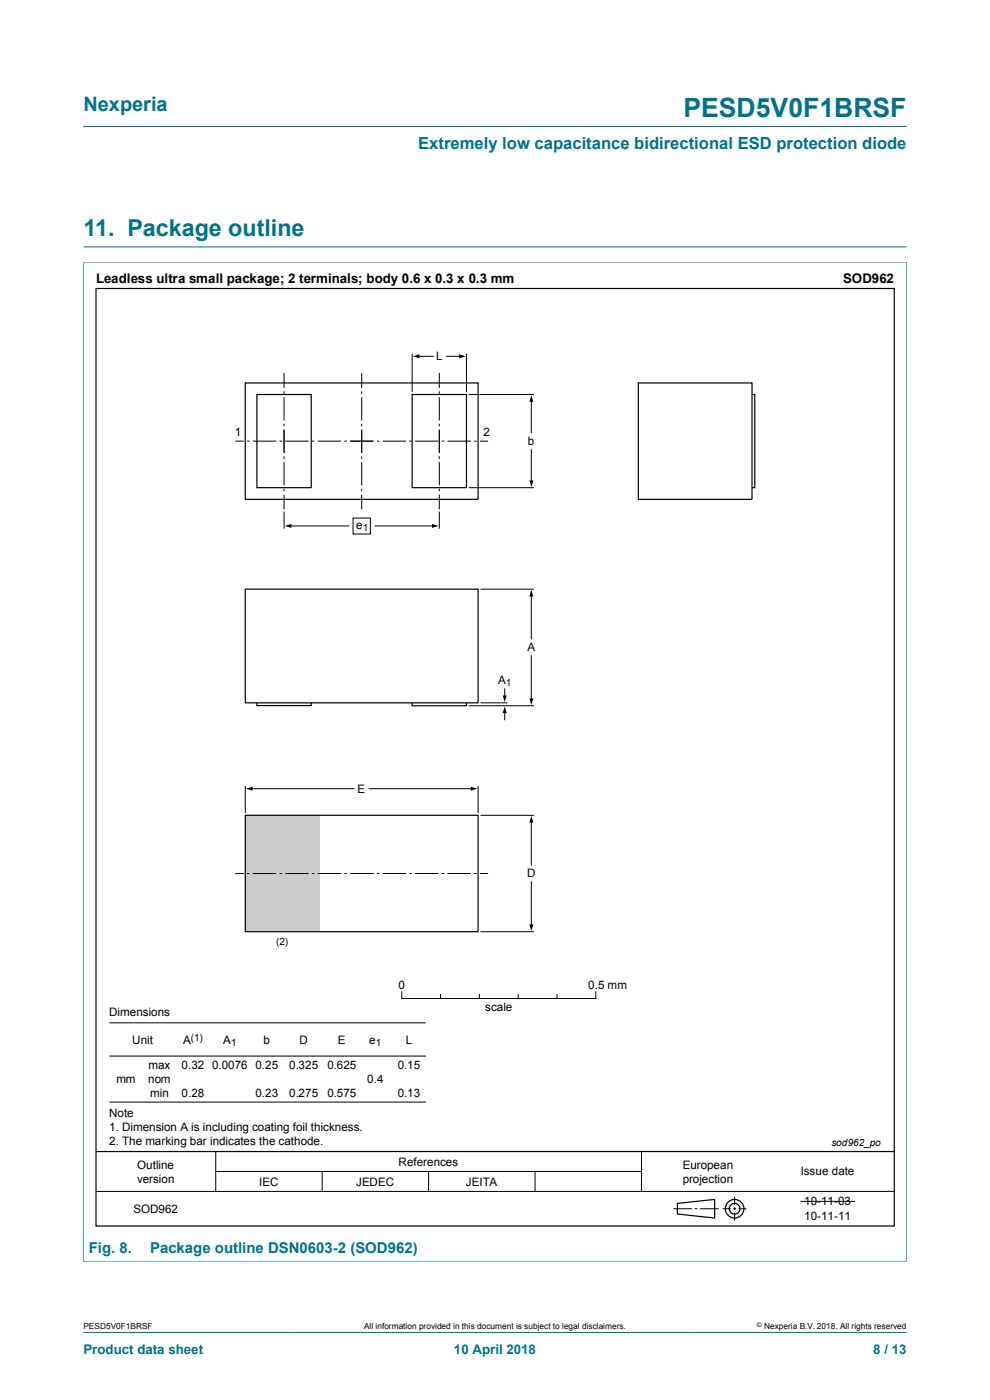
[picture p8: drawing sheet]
<svg xmlns="http://www.w3.org/2000/svg" width="210mm" height="297mm" viewBox="0 0 210 297" stroke-linecap="round" stroke-linejoin="round" font-family="sans-serif">
<path d="M17.7 26.8h174.6M17.6 55.6h174.8M17.7 55.6v212.1M17.7 52.4h174.6M192.3 55.6v212.1M17.6 267.7h174.8" fill="none" stroke="#007088" stroke-width=".21"/>
<g fill="none" stroke="#000" stroke-width=".21">
<path d="M101.9 125h11.4M112.7 126.3v9.2M112.7 139.1v9.3M99.4 149.7h13.9M101.9 149.1h5.7M107.1 146.1v1.7M107.1 151v1.7M23.2 217h67.1M85.2 210.4v1.4h41.2v-1.4M93.5 211v.8M101.7 211v.8M109.9 211v.8"/>
<path d="M118.1 211v.8M23.2 224h67.1M23.2 233.8h67.1M20.4 252.8h169.3M45.8 244.3v8.5M45.8 248.5h90.3M68.3 248.5v4.3M90.9 248.5v4.3M113.5 248.5v4.3M136.1 244.3v8.5M142.8 256.4h4M147.4 256.4h.5"/>
<path d="M148.5 256.4h3.9M153.3 256.4h1.7M155.5 256.4h.6M155.8 253.9v1.7M155.8 256.1v.6M155.8 257.3v1.7M156.7 256.4h1.7M169.8 254.9h11.6"/>
</g>
<g fill="none" stroke="#000" stroke-width=".25">
<path d="M20.4 61.2h169.3v198.9h-169.3zM135.4 81.2h24.1v24.7h-24.1zM159.5 83.7h.6v19.8h-.6M52 125h49.4v24.1h-49.4zM54.5 149.1v.6h11.5v-.6M87.4 149.1v.6h11.5v-.6M20.4 244.3h169.3M143.7 255.3l7.9-.8v3.9l-7.9-.8z"/>
<circle cx="155.8" cy="256.4" r="1.13"/>
<circle cx="155.8" cy="256.4" r="1.97"/>
</g>
<path d="M112.7 125.1l.4 1.4h-.8zM107.1 149.9l.4 1.4h-.9zM106.6 147.5h.9l-.4 1.5zM112.3 148.2h.8l-.4 1.4z" fill="#000"/>
<path d="M52 173h15.8v24.7h-15.8z" fill="#ccc"/>
<g fill="none" stroke="#000" stroke-width=".21">
<path d="M60.3 79.1v3.2M76.7 79.1v3.2M87.4 75v8.2M88.7 75.6h3.2M93.2 79.1v3.2M94.7 75.6h3M98.9 75v8.2M49.9 93.6h1.8M52.4 93.6h.5M53.6 93.6h5M59.3 93.6h.5M60.3 83v.6"/>
<path d="M60.3 84.3v4.9M60.3 89.9v.5M60.3 91.1v5M60.3 96.8v.5M60.3 98v5M60.5 93.6h5M66.2 93.6h.5M67.4 93.6h4.9M73 93.6h.6M74.3 93.6h4.9M76.7 83v.6M76.7 84.3v4.9"/>
<path d="M76.7 89.9v.5M76.7 91.1v5M76.7 96.8v.5M76.7 98v5M79.9 93.6h.6M81.2 93.6h4.9M86.8 93.6h.6M88.1 93.6h4.9M93.2 83v.6M93.2 84.3v4.9M93.2 89.9v.5M93.2 91.1v5"/>
<path d="M93.2 96.8v.5M93.2 98v5M93.7 93.6h.5M94.9 93.6h5M99.4 83.7h13.9M100.6 93.6h.5M101.8 93.6h1.7M112.7 85v6.8M112.7 95.3v6.9M60.3 103.7v.5M60.3 104.9v3.1M60.3 108.5v3.6"/>
<path d="M61.5 111.6h12.5M74.9 109.9h3.7v3.4h-3.7zM76.7 103.7v.5M76.7 104.9v3.1M79.6 111.6h12.3M93.2 103.7v.5M93.2 104.9v3.1M93.2 108.5v3.6M99.4 103.5h13.9M52 166.8v5.7M53.3 167.3h21.8M78.3 167.3h21.8"/>
<path d="M101.4 166.8v5.7M101.9 173h11.4M112.7 174.2v9.3M49.9 185.3h1.8M52.4 185.3h.5M53.6 185.3h5M59.3 185.3h.5M60.5 185.3h5M66.2 185.3h.5M67.4 185.3h4.9M73 185.3h.6M74.3 185.3h4.9"/>
<path d="M79.9 185.3h.6M81.2 185.3h4.9M86.8 185.3h.6M88.1 185.3h4.9M93.7 185.3h.5M94.9 185.3h5M100.6 185.3h.5M101.8 185.3h1.7M101.9 197.7h11.4M112.7 187.1v9.3"/>
</g>
<path d="M87.6 75.6l1.4-.4v.8zM97.4 75.2l1.4 .4-1.4 .4zM112.7 83.8l.4 1.4h-.8zM60.4 111.6l1.4-.5v.9zM91.6 111.1l1.4 .5-1.4 .4zM112.3 101.9h.8l-.4 1.4zM52.2 167.3l1.4-.4v.8zM99.9 166.9l1.4 .4-1.4 .4zM112.7 173.1l.4 1.4h-.8zM112.3 196.1h.8l-.4 1.4z" fill="#000"/>
<path d="M52 81.2h49.4v24.7h-49.4zM54.5 83.7h11.5v19.8h-11.5zM87.4 83.7h11.5v19.8h-11.5zM52 173h49.4v24.7h-49.4z" fill="none" stroke="#000" stroke-width=".25"/>
<path d="M17.7 282.6h174.6" fill="none" stroke="#007088" stroke-width=".21"/>
<text font-size="5.6" fill="#007088" x="145" y="24.8">PESD5V0F1BRSF</text>
<text font-size="4.9" fill="#007088" x="17.7" y="50">11. Package outline</text>
<text font-size="4.2" fill="#007088" x="17.7" y="23.6">Nexperia</text>
<text font-size="3.5" fill="#007088" x="88.7" y="31.7">Extremely low capacitance bidirectional ESD protection diode</text>
<g font-size="3.2" fill="#007088">
<text x="18.8" y="265.8">Fig. 8.</text>
<text x="31.8" y="265.8">Package outline DSN0603-2 (SOD962)</text>
</g>
<g font-size="2.8">
<text x="20.4" y="60">Leadless ultra small package; 2 terminals; body 0.6 x 0.3 x 0.3 mm</text>
<text x="178.9" y="60">SOD962</text>
</g>
<g font-size="2.8" fill="#007088">
<text x="17.7" y="287.2">Product data sheet</text>
<text x="96.3" y="287.2">10 April 2018</text>
<text x="185.2" y="287.2">8 / 13</text>
</g>
<g font-size="2.5">
<text x="92.5" y="76.4">L</text>
<text x="49.8" y="92.4">1</text>
<text x="102.5" y="92.4">2</text>
<text x="112" y="94.4">b</text>
<text x="75.5" y="112.2">e</text>
<text x="111.9" y="138.2">A</text>
<text x="105.6" y="145.1">A</text>
<text x="75.9" y="168.2">E</text>
<text x="111.8" y="186.1">D</text>
<text x="84.5" y="209.8">0</text>
<text x="124.8" y="209.8">0.5 mm</text>
<text x="23.2" y="215.5">Dimensions</text>
<text x="102.9" y="214.4">scale</text>
<text x="28" y="221.4">Unit</text>
<text x="38.8" y="221.4">A</text>
<text x="47.4" y="221.4">A</text>
<text x="55.9" y="221.4">b</text>
<text x="63.5" y="221.4">D</text>
<text x="71.7" y="221.4">E</text>
<text x="78.3" y="221.4">e</text>
<text x="86.1" y="221.4">L</text>
<text x="31.5" y="226.8">max</text>
<text x="38.5" y="226.8">0.32</text>
<text x="45" y="226.8">0.0076</text>
<text x="54.2" y="226.8">0.25</text>
<text x="61.3" y="226.8">0.325</text>
<text x="69.4" y="226.8">0.625</text>
<text x="84.4" y="226.8">0.15</text>
<text x="24.7" y="229.8">mm</text>
<text x="31.4" y="229.8">nom</text>
<text x="31.9" y="232.7">min</text>
<text x="38.5" y="232.7">0.28</text>
<text x="54.2" y="232.7">0.23</text>
<text x="61.3" y="232.7">0.275</text>
<text x="69.4" y="232.7">0.575</text>
<text x="77.9" y="229.8">0.4</text>
<text x="84.4" y="232.7">0.13</text>
<text x="23.2" y="236.9">Note</text>
<text x="23.2" y="239.9">1. Dimension A is including coating foil thickness.</text>
<text x="23.2" y="242.9">2. The marking bar indicates the cathode.</text>
<text x="29.1" y="250.9">version</text>
<text x="29.1" y="247.9">Outline</text>
<text x="55" y="251.6">IEC</text>
<text x="75.5" y="251.6">JEDEC</text>
<text x="84.6" y="247.3">References</text>
<text x="98.8" y="251.6">JEITA</text>
<text x="144.8" y="247.9">European</text>
<text x="144.8" y="250.9">projection</text>
<text x="169.8" y="249.3">Issue date</text>
<text x="28.3" y="257.3">SOD962</text>
<text x="170.6" y="255.7">10-11-03</text>
<text x="170.6" y="258.7">10-11-11</text>
</g>
<g font-size="2.1">
<text x="76.9" y="112.6">1</text>
<text x="107.3" y="145.6">1</text>
<text x="58.6" y="200.5">(2)</text>
<text x="40.5" y="220.7">(1)</text>
<text x="49" y="221.9">1</text>
<text x="79.7" y="221.9">1</text>
<text x="176.4" y="243">sod962_po</text>
</g>
<g font-size="1.8">
<text x="17.7" y="282">PESD5V0F1BRSF</text>
<text x="77.2" y="282">All information provided in this document is subject to legal disclaimers.</text>
<text x="162.1" y="282">Nexperia B.V. 2018. All rights reserved</text>
</g>
<text font-size="1.4" x="160.6" y="281.6">©</text>
</svg>
